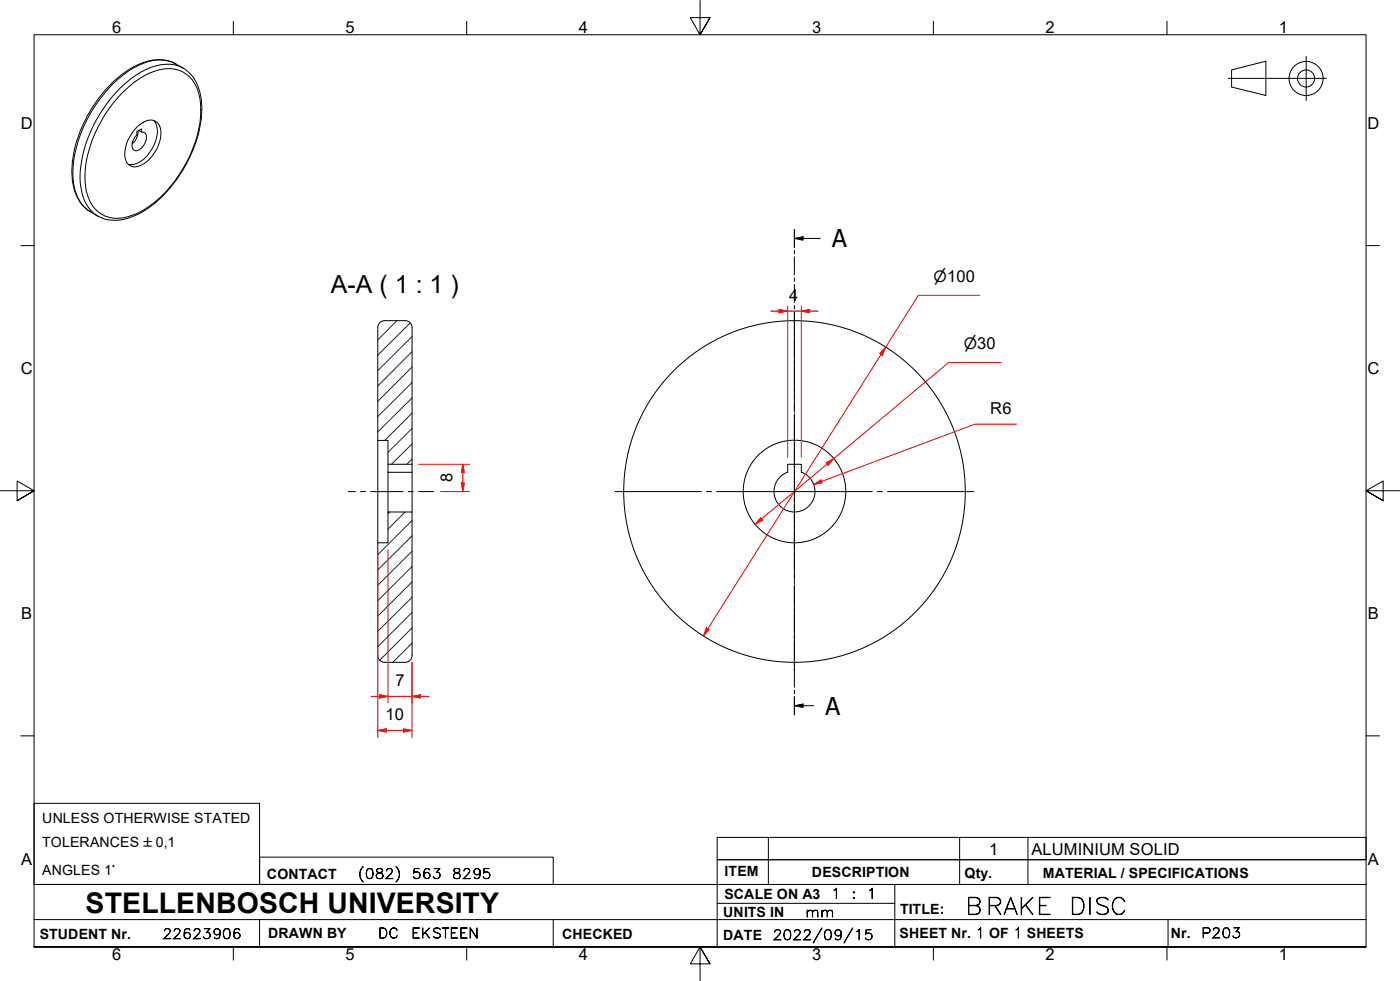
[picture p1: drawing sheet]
<svg xmlns="http://www.w3.org/2000/svg" width="410mm" height="287mm" viewBox="0 0 410 287" stroke-linecap="round" stroke-linejoin="round" font-family="sans-serif">
<!-- layer: Hatch -->
<g fill="none" stroke="#1e1e47" stroke-width=".29">
<path d="M116.2 93.9l-5.6 5.6M120.1 94.6l-9.5 9.4M120.6 98.5l-10 10M120.6 116.5l-10 9.9M120.6 112l-10 9.9M120.6 107.5l-10 10M120.6 102.9l-10 10.1M120.6 134.4l-1.5 1.5M120.6 129.9l-6 6M120.6 125.4l-7 7M120.6 120.9l-8 8M114.1 149.9l-.5 .5"/>
<path d="M118.6 149.9l-5 5M120.6 156.9l-10 9.9M120.6 152.4l-10 10M120.6 179.3l-10 10M120.6 174.8l-10 10M120.6 170.3l-10 10.1M120.6 165.8l-10 10M120.6 161.4l-10 9.9M120.6 188.3l-5.6 5.6M120.6 183.8l-9.4 9.4"/>
</g>
<!-- layer: Visible Edges(ISO) -->
<g fill="none" stroke="#000" stroke-width=".29">
<path d="M33.4 23.7a20.2 20.2 0 0 1 13.7-6.2l3 .5 1.4 .7a12.5 12.5 0 0 1 5.5 4.5 20.6 20.6 0 0 1 1.4 14.9 38.9 38.9 0 0 1-16.7 24 13.8 13.8 0 0 1-11.7 1.8l-3.5-1.9a12.4 12.4 0 0 1-5.4-10.9 37.2 37.2 0 0 1 10.7-25.7zM40.1 37.2a5.3 5.3 0 0 1 4.9-1.9 3.5 3.5 0 0 1 2.1 3.9 11.3 11.3 0 0 1-6.5 9.5 3 3 0 0 1-4.1-3.4 11.9 11.9 0 0 1 3.6-8.1zM40.4 38.4v.5l-.5 1.8-1.2 1.4M40.6 38.2l.9 .5v-1l-1.4 .9v.9l-.5 .5a3 3 0 0 0-.3 4 2.7 2.7 0 0 0 2.9-1.7 2.83 2.83 0 0 0 .2-3.4l-.9-.2M45 35.3a6.6 6.6 0 0 1 .1 7.2 9.3 9.3 0 0 1-6 5.6h-1.5M112.6 93.9a2 2 0 0 0-2 2v33h3v7h7v-40a2 2 0 0 0-2-2M112.6 93.9h6M110.6 128.9v30M113.6 135.9v2.4h7v-2.4M113.6 138.3v11.6M120.6 138.3v11.6M230.6 138.3v-2.4h4v2.4"/>
<path d="M230.6 138.2a6 6 0 0 0-2.8 9.2 6 6 0 0 0 9.7 0 6 6 0 0 0-2.9-9.2M110.6 191.9a2 2 0 0 0 2 2M110.6 191.9v-33h3v-9h7v42M112.6 193.9h6M120.7 191.9a2 2 0 0 1-2.1 2"/>
<circle cx="232.6" cy="143.9" r="50"/>
<circle cx="232.6" cy="143.9" r="15"/>
</g>
<!-- layer: Visible Tangent Edges(ISO) -->
<path d="M51.5 18.7a11.4 11.4 0 0 0-10.9 .4 37.3 37.3 0 0 0-16.9 19.9 28.4 28.4 0 0 0-1.8 16.5 10.4 10.4 0 0 0 4.6 6.5M53.7 20a11.8 11.8 0 0 0-11 .4 36.4 36.4 0 0 0-16.9 19.8 25.6 25.6 0 0 0-1.3 18 10.2 10.2 0 0 0 4.1 5.1M36.1 26.8a20.6 20.6 0 0 1 13.6-6.7 9.3 9.3 0 0 1 8.8 8.7 32.9 32.9 0 0 1-6.2 22.6 30.8 30.8 0 0 1-13.2 11.5 9.3 9.3 0 0 1-12.8-4.1 21.6 21.6 0 0 1 0-15.6 41 41 0 0 1 9.8-16.4z" fill="none" stroke="#000" stroke-width=".29"/>
<!-- layer: Section View Lines(ISO) -->
<g fill="none" stroke="#000" stroke-width=".29">
<path d="M232.6 69.8l2.5-.5v1zM232.6 67.2v5.2M232.6 73.3v1.1M232.6 75.2v5.3M232.6 69.8h7.6M232.6 81.4v1M232.6 83.3v5.2M232.6 89.4v1M232.6 91.3v5.3M232.6 97.4v1.1M232.6 99.4v5.2M232.6 105.5v1.1"/>
<path d="M232.6 107.4v5.3M232.6 113.6v1M232.6 115.5v5.2M232.6 121.6v1M232.6 123.5v5.2M232.6 129.6v1.1M232.6 131.6v5.2M232.6 137.7v1M232.6 139.6v5.3M232.6 145.7v1.1M232.6 147.7v5.2M232.6 153.7v1.1"/>
<path d="M232.6 155.7v5.2M232.6 161.8v1.1M232.6 163.7v5.3M232.6 169.9v1M232.6 171.8v5.3M232.6 177.9v1.1M232.6 179.8v5.3M232.6 185.9v1.1M232.6 187.9v5.2M232.6 194v1M232.6 195.9v5.3M232.6 206.6l2.5-.5v1z"/>
<path d="M232.6 202.1v1M232.6 204v5.2M232.6 206.6h5.7"/>
</g>
<g fill="#000">
<path d="M232.6 69.8l2.5-.5v1z" fill-rule="evenodd"/>
<path d="M232.6 206.6l2.5-.5v1z" fill-rule="evenodd"/>
</g>
<!-- layer: Symbols(ISO) -->
<path d="M210 245.1h190v6.6h-190zM225 245.1v6.6M281 245.1v6.6M301 245.1v6.6" fill="none" stroke="#000" stroke-width=".29"/>
<!-- layer: Border_0 -->
<g fill="none" stroke="#000" stroke-width=".29">
<path d="M68.3 6.2v4M136.7 6.2v4M205 .1v10.1l-2.9-5h5.8l-2.9 5 2.9-5M273.3 6.2v4M341.7 6.2v4M6.1 71.9h3.9M400 71.9h3.9M0 143.7h10l-5-2.9v5.8l5-2.9-5 2.9M410 143.7h-10l5-2.9v5.8l-5-2.9 5 2.9M6.1 215.4h3.9M400 215.4h3.9M10 277.2v-267h390v267h-390h390"/>
<path d="M68.3 277.2v3.9M136.7 277.2v3.9M273.3 277.2v3.9M341.7 277.2v3.9M207.9 282.1l-2.9-4.9 2.9 4.9h-5.8l2.9-4.9v10"/>
</g>
<!-- layer: Sketch Geometry(ISO) -->
<g fill="none" stroke="#000" stroke-width=".29">
<path d="M382.5 16.5v12.9M359.7 22.9h28.7M360.6 20.5l10-2.6v10.1l-10-2.5zM10 235.2h66v23.7h-66zM10 258.9h390M76 250.9h86v8h-86zM225 251.7v7.2M262 258.9v18.3M281 251.7v7.2M301 251.7v7.2M400 251.7h-190v25.5M10 277.2h390"/>
<path d="M10 269.2h390M76 269.2v8M162 269.2v8M210 264.4h52M342 269.2v8"/>
<circle cx="382.4" cy="23" r="5"/>
<circle cx="382.4" cy="23" r="2.51"/>
</g>
<!-- layer: Dimensions(ISO) -->
<path d="M259.3 101.6l-1.3 2.1" fill="none" stroke="#f00" stroke-width=".29"/>
<path d="M259.3 101.6l-.9 2.4-.8-.5z" fill-rule="evenodd" fill="#f00"/>
<path d="M259.3 101.6l-.9 2.4-.8-.5zM207.3 184l-1.4 2.2" fill="none" stroke="#f00" stroke-width=".29"/>
<path d="M206.8 183.8l.8 .5-1.7 1.9z" fill-rule="evenodd" fill="#f00"/>
<path d="M287 86.4h-18.1l-9.6 15.2M258 103.7l-50.7 80.3M244.1 134.3l-1.9 1.5M206.8 183.8l.8 .5-1.7 1.9z" fill="none" stroke="#f00" stroke-width=".29"/>
<path d="M241.9 135.5l2.2-1.2-1.6 1.9z" fill-rule="evenodd" fill="#f00"/>
<path d="M241.9 135.5l2.2-1.2-1.6 1.9zM223 151.9l-1.9 1.6" fill="none" stroke="#f00" stroke-width=".29"/>
<path d="M222.7 151.5l.6 .8-2.2 1.2z" fill-rule="evenodd" fill="#f00"/>
<path d="M293.1 106.1h-15.4l-33.6 28.2M242.2 135.8l-19.2 16.1M222.7 151.5l.6 .8-2.2 1.2zM240.6 140.9l-2.3 .9" fill="none" stroke="#f00" stroke-width=".29"/>
<path d="M238.3 141.8l2.1-1.3 .3 .9z" fill-rule="evenodd" fill="#f00"/>
<path d="M228.1 91.1h2.5M297.7 124.2h-12.2l-44.9 16.7M238.3 141.8l2.1-1.3 .3 .9z" fill="none" stroke="#f00" stroke-width=".29"/>
<path d="M228.1 90.6l2.5 .5-2.5 .5z" fill-rule="evenodd" fill="#f00"/>
<path d="M228.1 90.6l2.5 .5-2.5 .5zM234.6 91.1h2.5" fill="none" stroke="#f00" stroke-width=".29"/>
<path d="M234.6 91.1l2.5-.5v1z" fill-rule="evenodd" fill="#f00"/>
<path d="M225.6 91.1h2.5M230.6 91.1h4M230.6 89.5v44.4M234.6 91.1l2.5-.5v1zM234.6 89.5v44.4M237.1 91.1h2.5M135.5 135.9v2.5" fill="none" stroke="#f00" stroke-width=".29"/>
<!-- layer: Centerline(ISO) -->
<path d="M102 143.9h2.1M105.5 143.9h1.6M108.5 143.9h9.5M119.6 143.9h1.4M122.6 143.9h4.4" fill="none" stroke="#000" stroke-width=".29"/>
<!-- layer: Dimensions(ISO) -->
<path d="M135.5 135.9l.5 2.5h-.9z" fill-rule="evenodd" fill="#f00"/>
<path d="M135.5 135.9l.5 2.5h-.9zM135.5 141.4v2.5" fill="none" stroke="#f00" stroke-width=".29"/>
<path d="M135.1 141.4h.9l-.5 2.5z" fill-rule="evenodd" fill="#f00"/>
<path d="M122.6 135.9h14.9M135.5 138.4v3M129 143.9h8.5M135.1 141.4h.9l-.5 2.5zM120.6 203.8h2.5" fill="none" stroke="#f00" stroke-width=".29"/>
<path d="M120.6 203.8l2.5-.5v1.1z" fill-rule="evenodd" fill="#f00"/>
<path d="M111.1 203.8h2.5M120.6 203.8l2.5-.5v1.1z" fill="none" stroke="#f00" stroke-width=".29"/>
<path d="M111.1 203.3l2.5 .5-2.5 .6z" fill-rule="evenodd" fill="#f00"/>
<path d="M113.6 160.9v44.9M120.6 193.9v11.9M108.6 203.8h2.5M111.1 203.3l2.5 .5-2.5 .6zM113.6 203.8h7M118.1 213.8h2.5M123.1 203.8h2.5" fill="none" stroke="#f00" stroke-width=".29"/>
<path d="M118.1 213.3l2.5 .5-2.5 .5z" fill-rule="evenodd" fill="#f00"/>
<path d="M110.6 213.8h2.5M118.1 213.3l2.5 .5-2.5 .5z" fill="none" stroke="#f00" stroke-width=".29"/>
<path d="M110.6 213.8l2.5-.5v1z" fill-rule="evenodd" fill="#f00"/>
<path d="M110.6 160.9v55M120.6 193.9v22M110.6 213.8l2.5-.5v1zM113.1 213.8h5" fill="none" stroke="#f00" stroke-width=".29"/>
<!-- layer: Center Mark(ISO) -->
<path d="M232.6 91.4v25.3M232.6 118.1v1.5M232.6 121.2v45.4M180.1 143.9h25.3M206.9 143.9h1.4M209.9 143.9h45.5M256.9 143.9h1.5M259.8 143.9h25.3M232.6 168.2v1.4M232.6 171.1v25.3" fill="none" stroke="#000" stroke-width=".29"/>
<text font-size="8.3" x="25.1" y="267.2">STELLENBOSCH UNIVERSITY</text>
<text font-size="7.3" x="96.9" y="85.9">A-A ( 1 : 1 )</text>
<g font-size="7.2">
<text x="243.6" y="72.4">A</text>
<text x="241.7" y="209.2">A</text>
</g>
<g font-size="6.7">
<text x="282.6" y="267.7">BRAKE</text>
<text x="313.1" y="267.7">DISC</text>
</g>
<g font-size="4.8">
<text x="32.8" y="9.7">6</text>
<text x="101.2" y="9.7">5</text>
<text x="169.5" y="9.7">4</text>
<text x="237.8" y="9.7">3</text>
<text x="306.1" y="9.7">2</text>
<text x="374.5" y="9.7">1</text>
<text x="6.1" y="37.8">D</text>
<text x="400.4" y="37.8">D</text>
<text x="231.1" y="88.1">4</text>
<text x="6.1" y="109.6">C</text>
<text x="400.4" y="109.6">C</text>
<text x="289.9" y="121.1">R6</text>
<text x="132.5" y="141.2" transform="rotate(-90 132.5 141.2)">8</text>
<text x="6.2" y="181.3">B</text>
<text x="400.5" y="181.3">B</text>
<text x="115.8" y="200.8">7</text>
<text x="112.9" y="210.8">10</text>
<text x="289.6" y="250.1">1</text>
<text x="302" y="250.2">ALUMINIUM SOLID</text>
<text x="6.2" y="253.1">A</text>
<text x="400.5" y="253.1">A</text>
<text x="32.8" y="281.1">6</text>
<text x="101.2" y="281.1">5</text>
<text x="169.5" y="281.1">4</text>
<text x="237.8" y="281.1">3</text>
<text x="306.1" y="281.1">2</text>
<text x="374.5" y="281.1">1</text>
</g>
<g font-size="4.6">
<text x="273.4" y="82.6">⌀100</text>
<text x="282.3" y="102.2">⌀30</text>
</g>
<g font-size="4.1">
<text x="12.4" y="240.9">UNLESS OTHERWISE STATED</text>
<text x="12.4" y="247.9">TOLERANCES ±0,1</text>
<text x="12.4" y="256">ANGLES 1°</text>
<text x="78.2" y="257.2">CONTACT</text>
<text x="212.2" y="256.5">ITEM</text>
<text x="237.7" y="256.7">DESCRIPTION</text>
<text x="282.4" y="256.9">Qty.</text>
<text x="305.4" y="256.9">MATERIAL / SPECIFICATIONS</text>
<text x="212.1" y="263">SCALE ON A3</text>
<text x="211.8" y="268.4">UNITS IN</text>
<text x="263.5" y="267.7">TITLE:</text>
<text x="11.6" y="274.8">STUDENT Nr.</text>
<text x="78.5" y="274.6">DRAWN BY</text>
<text x="164.6" y="274.8">CHECKED</text>
<text x="211.8" y="275.1">DATE</text>
<text x="263.4" y="274.6">SHEET Nr. 1 OF 1 SHEETS</text>
<text x="342.8" y="274.5">Nr.</text>
</g>
<g font-size="4">
<text x="104.8" y="257.2">(082)</text>
<text x="120.6" y="257.2">563</text>
<text x="132.3" y="257.2">8295</text>
<text x="243.3" y="263">1</text>
<text x="249.3" y="263">:</text>
<text x="253.8" y="263">1</text>
<text x="235.8" y="268.4">mm</text>
<text x="47.6" y="274.8">22623906</text>
<text x="110.7" y="274.6">DC</text>
<text x="120.4" y="274.6">EKSTEEN</text>
<text x="226.3" y="275.1">2022/09/15</text>
<text x="351.7" y="274.5">P203</text>
</g>
</svg>
